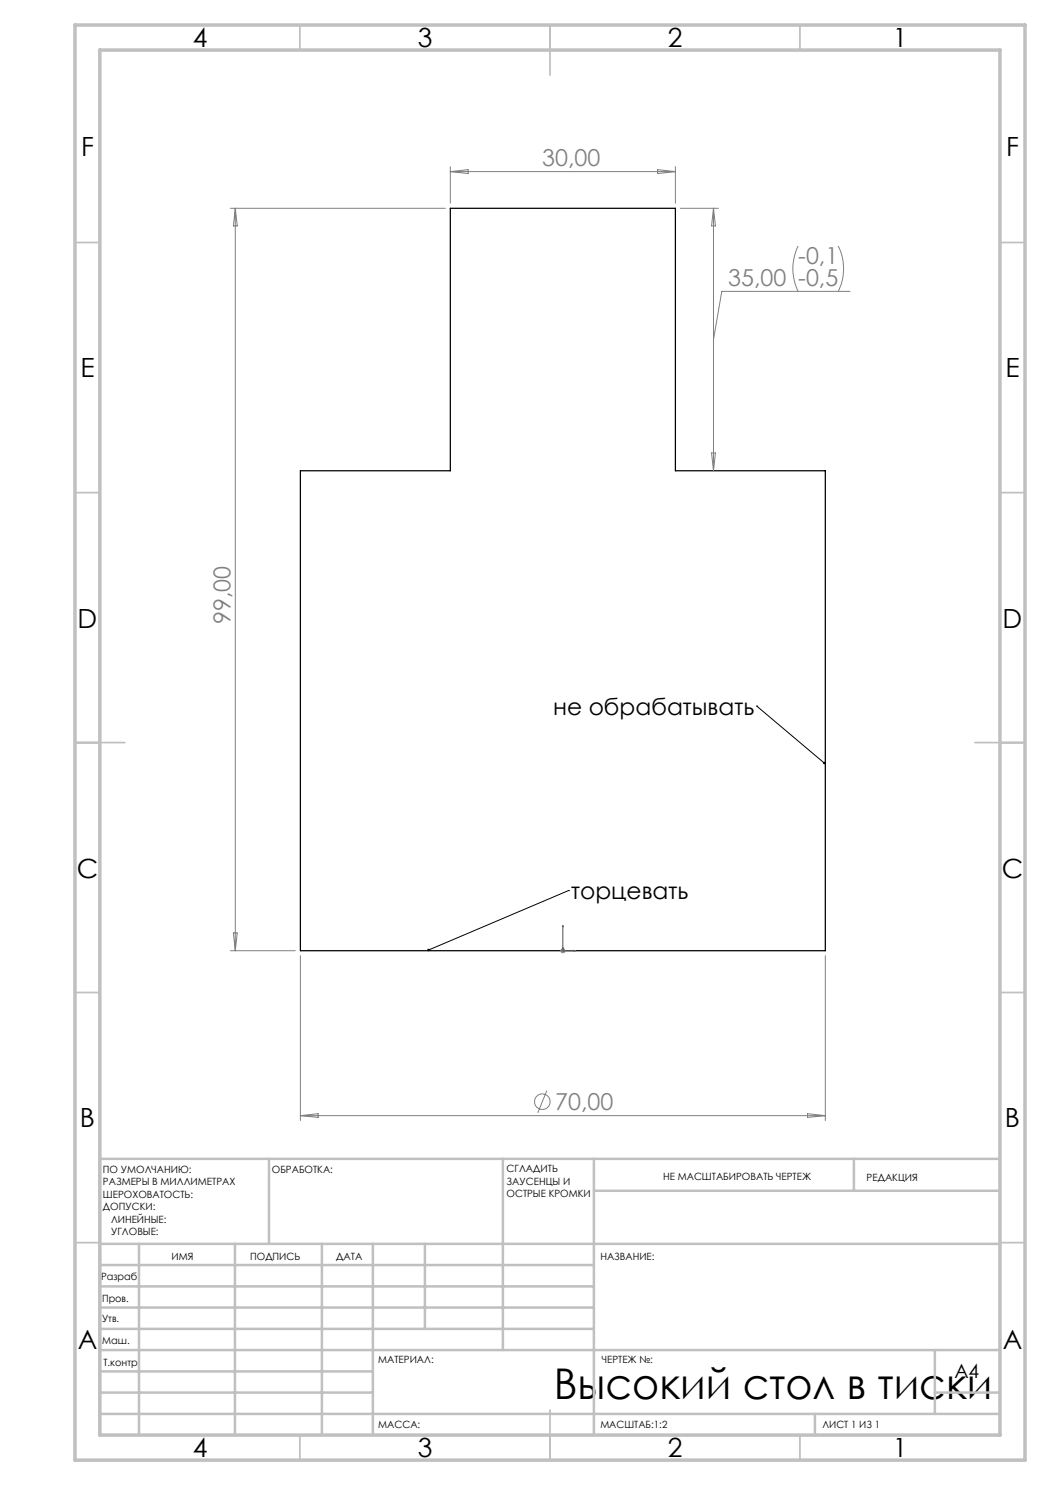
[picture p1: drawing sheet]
<svg xmlns="http://www.w3.org/2000/svg" width="210mm" height="297mm" viewBox="0 0 210 297" stroke-linecap="round" stroke-linejoin="round" font-family="sans-serif">
<path d="M90.1 41.7h45v52.5h30v95.9h-105v-95.9h30z" fill="none" stroke="#000" stroke-width=".25"/>
<g fill="none" stroke="#808080" stroke-width=".2">
<path d="M90.1 33.3v7.3M90.1 34.3h45M90.1 34.3l3.5-.4v.8zM131.5 33.9l3.6 .4-3.6 .4zM135.1 33.3v7.3M46.1 41.7h43M47.1 41.7l.3 3.5h-.7zM47.1 41.7v148.4M136.1 41.7h7.6M142.7 41.7v52.5M142.7 41.7l.4 3.5h-.8zM159.6 49.2a10.2 10.2 0 0 0 0 9.1"/>
<path d="M167.6 49.2a9.9 9.9 0 0 1 0 9.1M170 58.3h-25.6l-1.7 9.6M142.3 90.6h.8l-.4 3.6zM46.1 190.1h13M46.7 186.6h.7l-.3 3.5zM60.1 191.1v33M112.1 190.1h1M112.2 189.8l.7 .7M112.6 189.6v1M112.9 189.8l-.7 .7M165.1 191.1v33M109.4 218.1l-1.8 4.5"/>
<path d="M60.1 223.1h105M60.1 223.1l3.5-.4v.8zM161.5 222.7l3.6 .4-3.6 .4z"/>
<circle cx="108.5" cy="220.3" r="1.55"/>
</g>
<path d="M112.6 185.1v.2h-.1zM112.6 189.5v.1zM112.6 185.1v5h2.5M112.7 190.1h.2zM114.9 190.1h.2l-.2 .1z" fill="none" stroke="#00f" stroke-width=".2"/>
<g fill="none" stroke="#c0c0c0" stroke-width=".35">
<path d="M60 5v5M110 5v10M160 5v5M15 48.5h5M200 48.5h5M15 98.5h5M200 98.5h5M15 148.5h10M195 148.5h10M15 198.5h5M200 198.5h5M15 248.5h5"/>
<path d="M200 248.5h5M60 287v5M110 282v10M160 287v5"/>
</g>
<g fill="none" stroke="#c0c0c0" stroke-width=".5">
<path d="M53.8 231.8v17M100.6 231.8v38.2M118.8 231.8v55.2M118.8 238.2h81.2M170.8 231.8v6.4M200 231.8h-180v55.2M20 248.8h180M20 257.3h98.8M20 253h98.8M27.8 248.8v38.2M47 248.8v38.2M64.4 248.8v38.2"/>
<path d="M74.6 248.8v38.2M85 248.8v17M20 265.8h98.8M20 261.5h98.8M20 278.5h54.6M20 274.3h54.6M20 270h180M187 278.5h13M187 270v12.8M20 282.8h180M163 282.8v4.2"/>
</g>
<path d="M15 5h190v287h-190zM20 10h180v277h-180z" fill="none" stroke="#c0c0c0" stroke-width=".7"/>
<path d="M151.3 141.2h.1M151.3 141.2l13.6 11.4M113.7 178.1h.1M113.7 178.1l-28 11.9" fill="none" stroke="#000" stroke-width=".2"/>
<g fill="#00f">
<path d="M114.9 190.1h.2l-.2 .1zM112.6 185.1v.2h-.1z"/>
<path d="M112.7 190.1h.2zM112.6 189.5v.1z"/>
</g>
<path d="M164.7 152.4l-.1 .2a.26 .26 0 0 0 .2 .2 .26 .26 0 0 0 .3 0l-.2-.2 .2 .2a.28 .28 0 0 0-.1-.3 .28 .28 0 0 0-.3-.1zM85.5 189.8v.3l.2-.1-.2 .1a.26 .26 0 0 0 .4 .1 .26 .26 0 0 0 0-.4 .26 .26 0 0 0-.4 0z" fill="#000"/>
<text font-size="8.5" x="110.8" y="279.7">Высокий стол в тиски</text>
<g font-size="5.3">
<text x="38.5" y="9.5">4</text>
<text x="83.5" y="9.5">3</text>
<text x="133.5" y="9.5">2</text>
<text x="178.5" y="9.5">1</text>
<text x="16.2" y="31.2">F</text>
<text x="201.2" y="31.2">F</text>
<text x="16.1" y="75.5">E</text>
<text x="201.1" y="75.5">E</text>
<text x="15.5" y="125.5">D</text>
<text x="200.5" y="125.5">D</text>
<text x="15.4" y="175.5">C</text>
<text x="200.4" y="175.5">C</text>
<text x="16" y="225.5">B</text>
<text x="201" y="225.5">B</text>
<text x="15.5" y="269.7">A</text>
<text x="200.5" y="269.7">A</text>
<text x="38.5" y="291.5">4</text>
<text x="83.5" y="291.5">3</text>
<text x="133.5" y="291.5">2</text>
<text x="178.5" y="291.5">1</text>
</g>
<g font-size="4.7" fill="#808080">
<text x="108.4" y="33.3">30,00</text>
<text x="159.7" y="52.7">-0,1</text>
<text x="145.7" y="57.2">35,00 -0,5</text>
<text x="46.1" y="124.9" transform="rotate(-90 46.1 124.9)">99,00</text>
<text x="111.1" y="222">70,00</text>
</g>
<g font-size="4.7">
<text x="110.6" y="142.9">не обрабатывать</text>
<text x="114.2" y="179.8">торцевать</text>
</g>
<text font-size="3.9" x="190.9" y="275.5">A4</text>
<g font-size="2">
<text x="20.6" y="234.6">ПО УМОЛЧАНИЮ:</text>
<text x="20.6" y="237.1">РАЗМЕРЫ В МИЛЛИМЕТРАХ</text>
<text x="20.6" y="239.6">ШЕРОХОВАТОСТЬ:</text>
<text x="54.4" y="234.6">ОБРАБОТКА:</text>
<text x="101.3" y="234.5">СГЛАДИТЬ</text>
<text x="101.3" y="237">ЗАУСЕНЦЫ И</text>
<text x="101.3" y="239.5">ОСТРЫЕ КРОМКИ</text>
<text x="132.6" y="236">НЕ МАСШТАБИРОВАТЬ ЧЕРТЕЖ</text>
<text x="173.3" y="236.2">РЕДАКЦИЯ</text>
<text x="20.6" y="242.1">ДОПУСКИ:</text>
<text x="22.2" y="244.6">ЛИНЕЙНЫЕ:</text>
<text x="22.2" y="247.1">УГЛОВЫЕ:</text>
<text x="34.3" y="252">ИМЯ</text>
<text x="50" y="251.9">ПОДПИСЬ</text>
<text x="67.2" y="251.9">ДАТА</text>
<text x="120.1" y="251.9">НАЗВАНИЕ:</text>
<text x="20.2" y="256.1">Разраб.</text>
<text x="20.4" y="260.3">Пров.</text>
<text x="20.4" y="264.4">Утв.</text>
<text x="20.5" y="268.8">Маш.</text>
<text x="20.7" y="273.1">Т.контр</text>
<text x="75.6" y="272.5">МАТЕРИАЛ:</text>
<text x="120.4" y="272.5">ЧЕРТЕЖ №:</text>
<text x="75.6" y="285.5">МАССА:</text>
<text x="120.1" y="285.6">МАСШТАБ:1:2</text>
<text x="164.5" y="285.6">ЛИСТ 1 ИЗ 1</text>
</g>
</svg>
